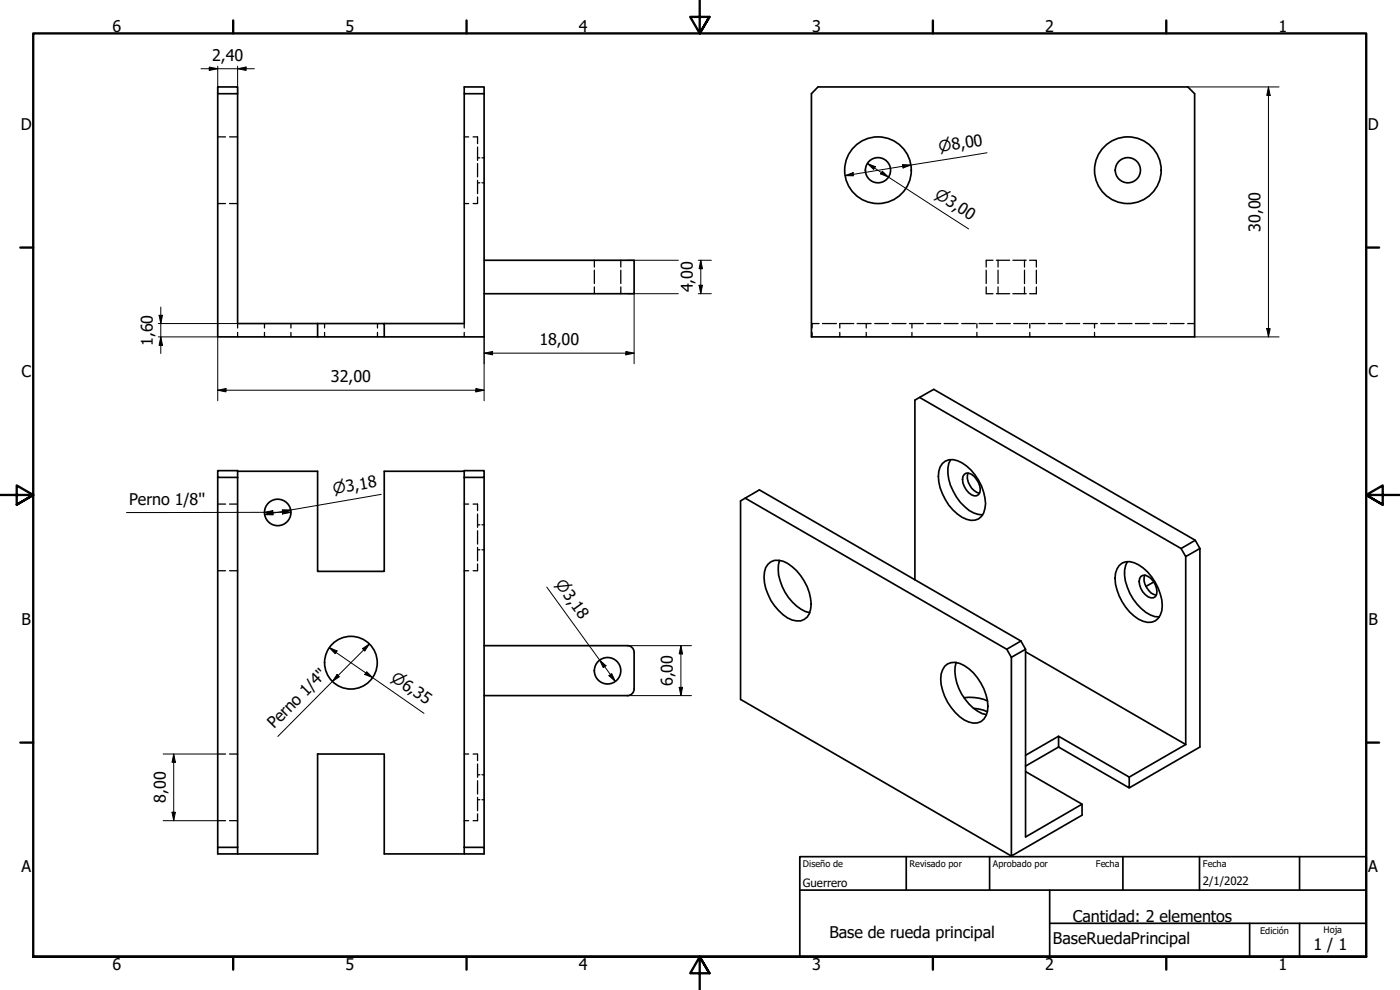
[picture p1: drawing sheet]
<svg xmlns="http://www.w3.org/2000/svg" width="420mm" height="297mm" viewBox="0 0 420 297" stroke-linecap="round" stroke-linejoin="round" font-family="sans-serif">
<!-- layer: Oculto (ISO) -->
<g fill="none" stroke="#000" stroke-width=".38">
<path d="M65.3 41.1h2.4M68.9 41.1h2.4M139.3 41.1h1.4M142 41.1h1.3v2M143.3 44.1v4M143.3 49.1v4M143.3 54.1v4M143.3 59.1v2h-1.3M143.3 47.4h.7M143.3 54.8h.7M144.7 47.4h.6M144.7 54.8h.6"/>
<path d="M65.3 61.1h2.4M68.9 61.1h2.4M139.3 61.1h1.4M178.4 78.1v2M186.3 78.1v2M298 78.1h-2v2M299 78.1h4M299.5 78.1v2M304 78.1h4M307.5 78.1v2M309 78.1h2v2M71.3 97.1v1.3"/>
<path d="M71.3 99.7v1.4M79.4 97.1v1.3M79.4 99.7v1.4M87.3 97.1v1.3M87.3 99.7v1.4M97.4 97.1v1.3M97.4 99.7v1.4M113.3 97.1v1.3M113.3 99.7v1.4M139.3 97.1v1.3M139.3 99.7v1.4M178.4 81.1v4"/>
<path d="M178.4 86.1v2M186.3 81.1v4M186.3 86.1v2M243.7 99.7v1.4M245.8 97.1h-2.1v1.3M246.8 97.1h4.2M252 99.7v1.4M256.2 97.1h-4.2v1.3M257.2 97.1h4.2M260 97.1v1.3M260 99.7v1.4M262.5 97.1h4.1"/>
<path d="M267.7 97.1h4.2M272.9 97.1h4.2M273.7 97.1v1.3M273.7 99.7v1.4M278.1 97.1h4.2M283.3 97.1h4.2M288.6 97.1h4.1M293.2 97.1v1.3M293.2 99.7v1.4M293.8 97.1h4.1M296 86.1v2h2M296 81.1v4"/>
<path d="M299 97.1h4.2M299 88.1h4M299.5 81.1v4M299.5 86.1v2M304 88.1h4M304.2 97.1h4.2M307.5 81.1v4M307.5 86.1v2M309.1 97.1v1.3M309.1 99.7v1.4M309.4 97.1h4.2M311 86.1v2h-2"/>
<path d="M311 81.1v4M314.6 97.1h4.2M319.9 97.1h4.1M325.1 97.1h4.2M328.5 97.1v1.3M328.5 99.7v1.4M330.3 97.1h4.2M335.5 97.1h4.2M340.7 97.1h4.2M346 97.1h4.1M351.2 97.1h4.1M356.4 97.1h2.1"/>
<path d="M65.3 151.2h2.4M68.9 151.2h2.4M139.3 151.2h1.4M142 151.2h1.3v2M143.3 154.2v4M143.3 159.2v4M143.3 157.5h.7M144.7 157.5h.6M65.3 171.2h2.4M68.9 171.2h2.4M139.3 171.2h1.4M143.3 164.3v4"/>
<path d="M143.3 169.2v2h-1.3M143.3 165h.7M144.7 165h.6M65.3 226.2h2.4M68.9 226.2h2.4M139.3 226.2h1.4M142 226.2h1.3v2M143.3 229.2v4M143.3 234.2v4M143.3 239.3v4M143.3 232.5h.7M143.3 240h.7"/>
<path d="M144.7 232.5h.6M144.7 240h.6M65.3 246.2h2.4M68.9 246.2h2.4M139.3 246.2h1.4M143.3 244.2v2h-1.3"/>
</g>
<!-- layer: Visible (ISO) -->
<g fill="none" stroke="#000" stroke-width=".51">
<path d="M65.3 28.1v73h30M65.3 26.1h6v2h-6zM71.3 28.1v69h24M139.3 28.1v-2h6v2M145.3 28.1h-6v69h-24M145.3 28.1v73h-30M245.5 26.1h111l2 2v73h-115v-73zM145.3 78.1h45v10h-45M95.3 97.1h20v4h-20M95.3 97.1v4M276 119.2l78.5 45.4M282.8 139.1a4.3 4.3 0 0 1 5.9-.2 15.7 15.7 0 0 1 7.1 12.2 4.7 4.7 0 0 1-3.2 5 7.5 7.5 0 0 1-6.6-3.1 15.3 15.3 0 0 1-4.3-11.6l.4-1.3z"/>
<path d="M285.3 137.9a8.6 8.6 0 0 0-.1 7.7 14.8 14.8 0 0 0 7 8.3l2.7 .6M65.3 143.2v111M71.3 141.4h24v30h20v-30h24M71.3 143.2h-6v-2h6v115M139.3 143.2h6v-2h-6v113M145.3 143.2v111M223.6 149.5l78.5 45.3M289.4 142.4a2.11 2.11 0 0 1 3 .5 4.5 4.5 0 0 1 1.3 5.5 2.11 2.11 0 0 1-3-.6 4.5 4.5 0 0 1-1.3-5.4zM290.5 142a5.2 5.2 0 0 0 3.4 6M230.5 169.3a3.9 3.9 0 0 1 4.5-.9 15.2 15.2 0 0 1 8.5 12.9 4.7 4.7 0 0 1-3.2 5 7.4 7.4 0 0 1-6.6-3.1 13.3 13.3 0 0 1-3.9-12.9zM233.9 168.1a14.1 14.1 0 0 0 5.2 13.7l2.6 1.7 1.3 .3M335.9 169.7a4.3 4.3 0 0 1 5.8-.2 15.2 15.2 0 0 1 7 13.7 3.9 3.9 0 0 1-5.6 3.2 14.9 14.9 0 0 1-8.3-14.4z"/>
<path d="M338.3 168.5a10.3 10.3 0 0 0 .8 9.5 13.3 13.3 0 0 0 7.5 7l1.3 .1M342.4 173a2.11 2.11 0 0 1 3 .5 4.6 4.6 0 0 1 1.3 5.6 2.22 2.22 0 0 1-3-.7 4.5 4.5 0 0 1-1.3-5.4zM343.5 172.6a5.2 5.2 0 0 0 3.5 6M346.3 174.6l-2.4 1.3M354.5 164.6l1.4 2.4 4.2-2.4M354.5 164.6l4.2-2.5 1.4 2.5M355.9 167v56.4M358.7 162.1l-78.5-45.3-5.6 3.3v53.9M360.1 164.6v59.5l-21.2 12.3M145.3 193.7h43a2 2 0 0 1 2 2v11M283.5 199.9a4.4 4.4 0 0 1 5.9-.2 15.2 15.2 0 0 1 7 13.7 3.9 3.9 0 0 1-5.6 3.2 14.9 14.9 0 0 1-8.4-14.4zM287 198.7a14 14 0 0 0 5.1 13.8l2.7 1.6 1.2 .3"/>
<path d="M303.5 197.2v59.6l21.2-12.2v-3.3l-16.9-9.8M306.4 192.3l1.4 2.5-4.3 2.4M306.4 192.3l-78.5-45.3-5.7 3.3v59.6l81.3 46.9M306.4 192.3l-4.3 2.5 1.4 2.4M307.8 194.8v56.3l16.9-9.8M307.8 195.6l48.1 27.8M190.3 206.7a2 2 0 0 1-2 2h-43M289.3 209.3a13.5 13.5 0 0 1 7.1 1M292.2 212.5l2.8 .5 1.3 .5M317.7 224.1l21.2 12.3v-3.2l-21.2-12.3v3.2l-9.9 5.8M317.7 220.9l-9.9 5.7M355.9 223.4l-17 9.8"/>
<path d="M71.3 254.2h-6v2h30v-30h20v30h24M139.3 254.2h6v2h-6z"/>
<circle cx="263.5" cy="51.1" r="10"/>
<circle cx="263.5" cy="51.1" r="3.8"/>
<circle cx="338.5" cy="51.1" r="10"/>
<circle cx="338.5" cy="51.1" r="3.8"/>
<circle cx="83.3" cy="153.8" r="4"/>
<circle cx="105.3" cy="198.8" r="7.9"/>
<circle cx="182.3" cy="201.2" r="4"/>
</g>
<!-- layer: Borde (ISO) -->
<g fill="none" stroke="#000" stroke-width=".7">
<path d="M70 6.1v3.9M140 6.1v3.9M210 0v10l-2.9-4.9h5.8l-2.9 4.9 2.9-4.9M280 6.1v3.9M350 6.1v3.9M6.1 74.3h3.9M410 74.3h3.9M0 148.5h10l-5-2.8v5.7l5-2.9-5 2.9M420 148.5h-10l5-2.8v5.7l-5-2.9 5 2.9M6.1 222.8h3.9M410 222.8h3.9M10 287.1v-277.1h400v277.1h-400h400"/>
<path d="M70 287.1v3.8M140 287.1v3.8M212.9 292l-2.9-4.9 2.9 4.9h-5.8l2.9-4.9v9.9M280 287.1v3.8M350 287.1v3.8"/>
</g>
<path d="M240 257h170v30.1h-170zM272 257v10.1M297 257v10.1M337 257v10.1M360 257v10.1M390 257v10.1M240 267.1h170M315 277h95M315 267.1v20M375 277v10.1M390 277v10.1" fill="none" stroke="#000" stroke-width=".51"/>
<!-- layer: Cota (ISO) -->
<g fill="none" stroke="#000" stroke-width=".3">
<path d="M65.3 19.9v8.2M71.3 19.9v8.2M60.3 20.6h16M62.8 20.1l2.5 .5-2.5 .5zM71.3 20.6l2.6-.5v1zM356.5 26.1h27.4M380.7 26.1l.5 2.5h-1zM380.7 26.1v75M253.6 52.7l2.4-.9 .2 1zM260.3 49.1l2.4 .9-.5 .8zM260.3 49.1l30.4 19.6M264.8 51.4l1.8 1.7-2.3-.9z"/>
<path d="M270.8 49.4l2.6 .1-2.4 .9zM296.2 45.8l-42.6 6.9M188.3 78.1h15.3M209.5 78.1h4M210.3 78.1l.5 2.5h-1zM210.3 78.1v10M47.5 97.1h23.8M47.8 94.6h1l-.5 2.5zM48.3 92.1v14M188.3 88.1h15.3M190.3 88.1v21M209.5 88.1h4"/>
<path d="M209.8 85.6h1l-.5 2.5zM380.2 98.6h1l-.5 2.5zM47.5 101.1h17.8v19.2M48.3 101.1l.5 2.5h-1zM65.3 117.1l2.5-.5v1zM65.3 117.1h80M142.8 116.6l2.5 .5-2.5 .5zM145.3 106l2.5-.5v1zM145.3 101.1v19.2M145.3 106h45M187.8 105.5l2.5 .5-2.5 .5zM358.5 101.1h25.4"/>
<path d="M79.4 153.7l2.5-.5v1zM79.4 154.4l2.4-.9 .2 1zM84.7 153h2.5l-2.4 1zM84.8 153.2l2.5 .5-2.5 .5zM87.3 153.7l-49.3 .1M114.4 148.3l-35 6.1M164.1 176.1l20.6 28.4M98.8 194.3l2.4 1-.6 .8zM98.8 194.3l28.5 19.7M108.8 194.6l2.1-1.4-1.4 2.1zM110.9 193.2l-27.5 27.8M180 198l1.9 1.8-.9 .5z"/>
<path d="M188.3 193.7h19.2M204.3 193.7l.6 2.5h-1.1zM204.3 193.7v15M101.2 202.4l.7 .7-2.1 1.4zM110 201.5l1.8 1.8-2.3-.9zM182.8 202.7l.8-.6 1.1 2.4zM188.3 208.7h19.2M203.8 206.2h1.1l-.6 2.5zM49 226.2h16.3M52.1 226.2l.5 2.5h-1zM52.1 226.2v20M49 246.2h16.3"/>
<path d="M51.6 243.7h1l-.5 2.5z"/>
</g>
<g fill="#000">
<path d="M62.8 20.1l2.5 .5-2.5 .5z" fill-rule="evenodd"/>
<path d="M71.3 20.6l2.6-.5v1z" fill-rule="evenodd"/>
<path d="M380.7 26.1l.5 2.5h-1z" fill-rule="evenodd"/>
<path d="M253.6 52.7l2.4-.9 .2 1z" fill-rule="evenodd"/>
<path d="M260.3 49.1l2.4 .9-.5 .8z" fill-rule="evenodd"/>
<path d="M264.8 51.4l1.8 1.7-2.3-.9z" fill-rule="evenodd"/>
<path d="M270.8 49.4l2.6 .1-2.4 .9z" fill-rule="evenodd"/>
<path d="M47.8 94.6h1l-.5 2.5z" fill-rule="evenodd"/>
<path d="M209.8 85.6h1l-.5 2.5z" fill-rule="evenodd"/>
<path d="M210.3 78.1l.5 2.5h-1z" fill-rule="evenodd"/>
<path d="M380.2 98.6h1l-.5 2.5z" fill-rule="evenodd"/>
<path d="M48.3 101.1l.5 2.5h-1z" fill-rule="evenodd"/>
<path d="M65.3 117.1l2.5-.5v1z" fill-rule="evenodd"/>
<path d="M142.8 116.6l2.5 .5-2.5 .5z" fill-rule="evenodd"/>
<path d="M145.3 106l2.5-.5v1z" fill-rule="evenodd"/>
<path d="M187.8 105.5l2.5 .5-2.5 .5z" fill-rule="evenodd"/>
<path d="M79.4 154.4l2.4-.9 .2 1z" fill-rule="evenodd"/>
<path d="M79.4 153.7l2.5-.5v1z" fill-rule="evenodd"/>
<path d="M84.8 153.2l2.5 .5-2.5 .5z" fill-rule="evenodd"/>
<path d="M84.7 153h2.5l-2.4 1z" fill-rule="evenodd"/>
<path d="M98.8 194.3l2.4 1-.6 .8z" fill-rule="evenodd"/>
<path d="M108.8 194.6l2.1-1.4-1.4 2.1z" fill-rule="evenodd"/>
<path d="M180 198l1.9 1.8-.9 .5z" fill-rule="evenodd"/>
<path d="M204.3 193.7l.6 2.5h-1.1z" fill-rule="evenodd"/>
<path d="M101.2 202.4l.7 .7-2.1 1.4z" fill-rule="evenodd"/>
<path d="M110 201.5l1.8 1.8-2.3-.9z" fill-rule="evenodd"/>
<path d="M182.8 202.7l.8-.6 1.1 2.4z" fill-rule="evenodd"/>
<path d="M203.8 206.2h1.1l-.6 2.5z" fill-rule="evenodd"/>
<path d="M52.1 226.2l.5 2.5h-1z" fill-rule="evenodd"/>
<path d="M51.6 243.7h1l-.5 2.5z" fill-rule="evenodd"/>
</g>
<g font-size="4.8">
<text x="33.7" y="9.6">6</text>
<text x="103.7" y="9.6">5</text>
<text x="173.7" y="9.6">4</text>
<text x="243.7" y="9.6">3</text>
<text x="313.7" y="9.6">2</text>
<text x="383.7" y="9.6">1</text>
<text x="63.6" y="18.2">2,40</text>
<text x="6.2" y="38.9">D</text>
<text x="410.5" y="38.9">D</text>
<text x="378.3" y="69.6" transform="rotate(-90 378.3 69.6)">30,00</text>
<text x="207.9" y="87.7" transform="rotate(-90 207.9 87.7)">4,00</text>
<text x="45.8" y="103.7" transform="rotate(-90 45.8 103.7)">1,60</text>
<text x="161.9" y="103.6">18,00</text>
<text x="6.4" y="113.1">C</text>
<text x="410.7" y="113.1">C</text>
<text x="99.3" y="114.7">32,00</text>
<text x="38.7" y="151.5">Perno 1/8''</text>
<text x="6.4" y="187.4">B</text>
<text x="410.7" y="187.4">B</text>
<text x="201.9" y="205.9" transform="rotate(-90 201.9 205.9)">6,00</text>
<text x="82.3" y="218.9" transform="rotate(-45 82.3 218.9)">Perno 1/4''</text>
<text x="49.7" y="240.9" transform="rotate(-90 49.7 240.9)">8,00</text>
<text x="6.4" y="261.7">A</text>
<text x="410.7" y="261.7">A</text>
<text x="248.9" y="281.5">Base de rueda principal</text>
<text x="322" y="276.6">Cantidad: 2 elementos</text>
<text x="316" y="283.4">BaseRuedaPrincipal</text>
<text x="394.2" y="285">1 / 1</text>
<text x="33.7" y="290.9">6</text>
<text x="103.7" y="290.9">5</text>
<text x="173.7" y="290.9">4</text>
<text x="243.7" y="290.9">3</text>
<text x="313.7" y="290.9">2</text>
<text x="383.7" y="290.9">1</text>
</g>
<g font-size="4.6">
<text x="282" y="45.7" transform="rotate(-9 282 45.7)">⌀8,00</text>
<text x="280.2" y="59" transform="rotate(33 280.2 59)">⌀3,00</text>
<text x="100.2" y="148.3" transform="rotate(-10 100.2 148.3)">⌀3,18</text>
<text x="166.5" y="175.3" transform="rotate(54 166.5 175.3)">⌀3,18</text>
<text x="117.1" y="204.1" transform="rotate(35 117.1 204.1)">⌀6,35</text>
</g>
<g font-size="3.4">
<text x="241" y="266">Guerrero</text>
<text x="361" y="265.5">2/1/2022</text>
</g>
<g font-size="2.7">
<text x="241" y="260.2">Diseño de</text>
<text x="273" y="260.1">Revisado por</text>
<text x="298" y="260.1">Aprobado por</text>
<text x="328.9" y="260.1">Fecha</text>
<text x="361" y="260.1">Fecha</text>
<text x="378.2" y="280.3">Edición</text>
<text x="397.2" y="280">Hoja</text>
</g>
</svg>
